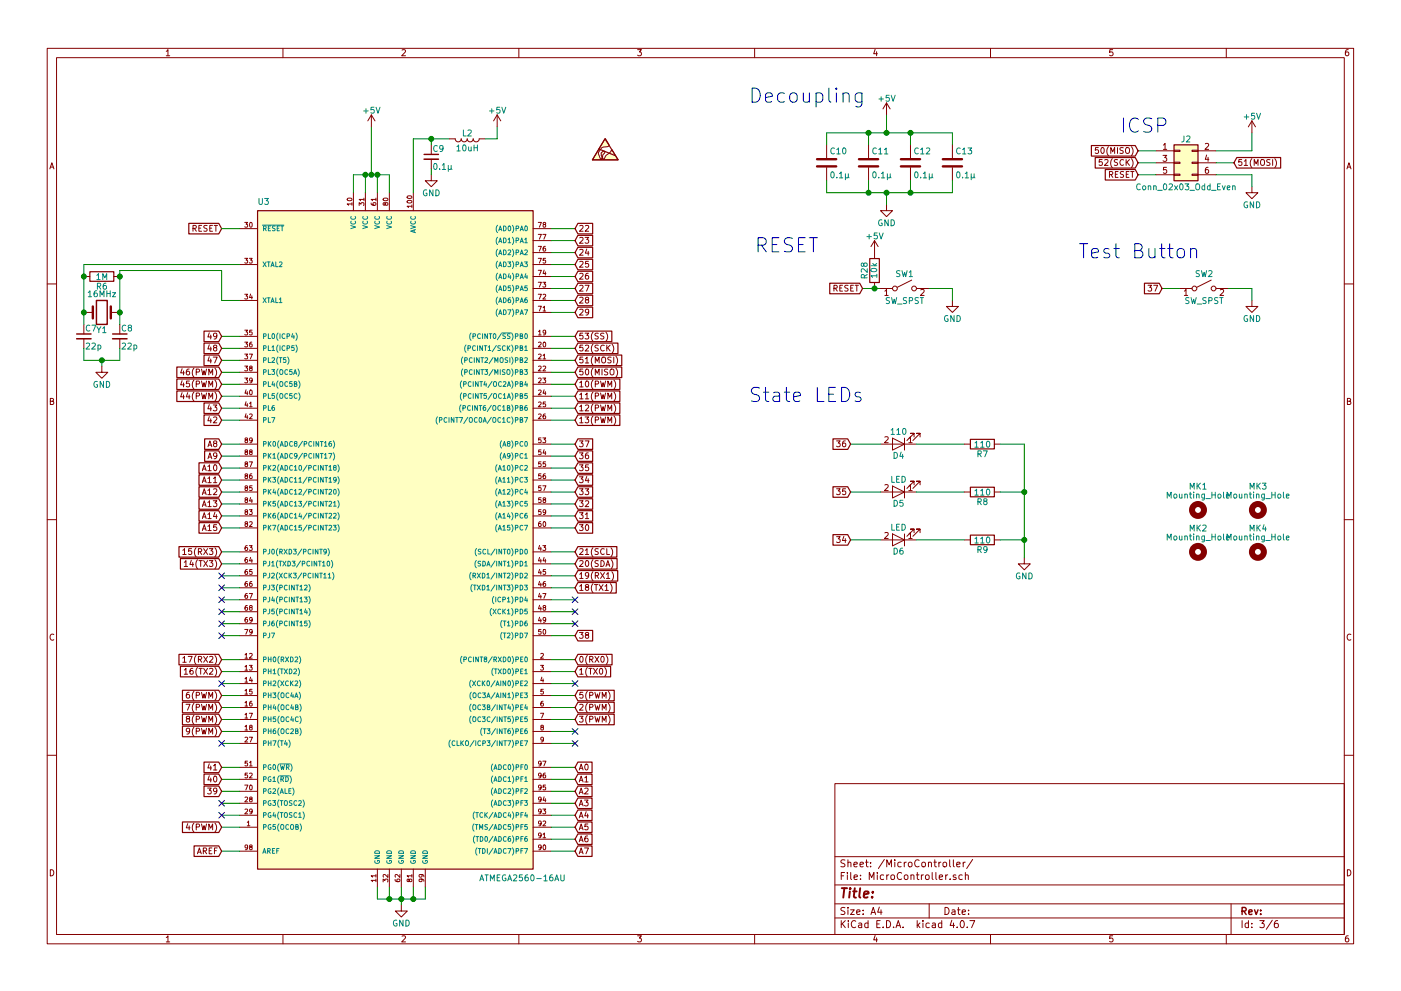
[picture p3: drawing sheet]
EESchema Schematic File Version 2
LIBS:power
LIBS:device
LIBS:transistors
LIBS:conn
LIBS:linear
LIBS:regul
LIBS:74xx
LIBS:cmos4000
LIBS:adc-dac
LIBS:memory
LIBS:xilinx
LIBS:microcontrollers
LIBS:dsp
LIBS:microchip
LIBS:analog_switches
LIBS:motorola
LIBS:texas
LIBS:intel
LIBS:audio
LIBS:interface
LIBS:digital-audio
LIBS:philips
LIBS:display
LIBS:cypress
LIBS:siliconi
LIBS:opto
LIBS:atmel
LIBS:contrib
LIBS:valves
LIBS:TPS565208
LIBS:isolators
LIBS:74xgxx
LIBS:ac-dc
LIBS:actel
LIBS:allegro
LIBS:Altera
LIBS:analog_devices
LIBS:battery_management
LIBS:bbd
LIBS:bosch
LIBS:brooktre
LIBS:cmos_ieee
LIBS:dc-dc
LIBS:diode
LIBS:elec-unifil
LIBS:ESD_Protection
LIBS:ftdi
LIBS:gennum
LIBS:graphic_symbols
LIBS:hc11
LIBS:infineon
LIBS:intersil
LIBS:ir
LIBS:Lattice
LIBS:leds
LIBS:LEM
LIBS:logic_programmable
LIBS:maxim
LIBS:mechanical
LIBS:microchip_dspic33dsc
LIBS:microchip_pic10mcu
LIBS:microchip_pic12mcu
LIBS:microchip_pic16mcu
LIBS:microchip_pic18mcu
LIBS:microchip_pic24mcu
LIBS:microchip_pic32mcu
LIBS:modules
LIBS:motor_drivers
LIBS:motors
LIBS:msp430
LIBS:nordicsemi
LIBS:nxp
LIBS:nxp_armmcu
LIBS:onsemi
LIBS:Oscillators
LIBS:Power_Management
LIBS:powerint
LIBS:pspice
LIBS:references
LIBS:relays
LIBS:rfcom
LIBS:RFSolutions
LIBS:sensors
LIBS:silabs
LIBS:stm8
LIBS:stm32
LIBS:supertex
LIBS:switches
LIBS:transf
LIBS:triac_thyristor
LIBS:ttl_ieee
LIBS:video
LIBS:wiznet
LIBS:Worldsemi
LIBS:Xicor
LIBS:zetex
LIBS:Zilog
LIBS:DRV8825
LIBS:MAX6675
LIBS:OBC-PDB-cache
EELAYER 25 0
EELAYER END
$Descr A4 11693 8268
encoding utf-8
Sheet 3 6
Title ""
Date ""
Rev ""
Comp ""
Comment1 ""
Comment2 ""
Comment3 ""
Comment4 ""
$EndDescr
Text Notes 6250 850  0    118  ~ 0
Decoupling\n
Text Notes 6300 2100 0    118  ~ 0
RESET
$Comp
L ATMEGA2560-16AU U3
U 1 1
P 3300 4500
F 0 "U3" H 2150 7300 50  0000 L BNN
F 1 "ATMEGA2560-16AU" H 4000 1650 50  0000 L BNN
F 2 "Housings_QFP:TQFP-100_14x14mm_Pitch0.5mm" H 3300 4500 50  0001 C CIN
F 3 "http://ww1.microchip.com/downloads/en/DeviceDoc/Atmel-2549-8-bit-AVR-Microcontroller-ATmega640-1280-1281-2560-2561_datasheet.pdf" H 3300 4500 50  0001 C CNN
	1    3300 4500
	1    0    0    -1  
$EndComp
$Comp
L GND #PWR21
U 1 1
P 3350 7550
F 0 "#PWR21" H 3350 7300 50  0001 C CNN
F 1 "GND" H 3350 7400 50  0000 C CNN
F 2 "" H 3350 7550 50  0001 C CNN
F 3 "" H 3350 7550 50  0001 C CNN
	1    3350 7550
	1    0    0    -1  
$EndComp
$Comp
L +5V #PWR20
U 1 1
P 3100 1050
F 0 "#PWR20" H 3100 900 50  0001 C CNN
F 1 "+5V" H 3100 1190 50  0000 C CNN
F 2 "" H 3100 1050 50  0001 C CNN
F 3 "" H 3100 1050 50  0001 C CNN
	1    3100 1050
	1    0    0    -1  
$EndComp
$Comp
L C C10
U 1 1
P 6900 1350
F 0 "C10" H 6925 1450 50  0000 L CNN
F 1 "0.1µ" H 6925 1250 50  0000 L CNN
F 2 "Capacitors_SMD:C_0805" H 6938 1200 50  0001 C CNN
F 3 "" H 6900 1350 50  0001 C CNN
	1    6900 1350
	1    0    0    -1  
$EndComp
$Comp
L C C11
U 1 1
P 7250 1350
F 0 "C11" H 7275 1450 50  0000 L CNN
F 1 "0.1µ" H 7275 1250 50  0000 L CNN
F 2 "Capacitors_SMD:C_0805" H 7288 1200 50  0001 C CNN
F 3 "" H 7250 1350 50  0001 C CNN
	1    7250 1350
	1    0    0    -1  
$EndComp
$Comp
L C C12
U 1 1
P 7600 1350
F 0 "C12" H 7625 1450 50  0000 L CNN
F 1 "0.1µ" H 7625 1250 50  0000 L CNN
F 2 "Capacitors_SMD:C_0805" H 7638 1200 50  0001 C CNN
F 3 "" H 7600 1350 50  0001 C CNN
	1    7600 1350
	1    0    0    -1  
$EndComp
$Comp
L C C13
U 1 1
P 7950 1350
F 0 "C13" H 7975 1450 50  0000 L CNN
F 1 "0.1µ" H 7975 1250 50  0000 L CNN
F 2 "Capacitors_SMD:C_0805" H 7988 1200 50  0001 C CNN
F 3 "" H 7950 1350 50  0001 C CNN
	1    7950 1350
	1    0    0    -1  
$EndComp
$Comp
L +5V #PWR25
U 1 1
P 7400 950
F 0 "#PWR25" H 7400 800 50  0001 C CNN
F 1 "+5V" H 7400 1090 50  0000 C CNN
F 2 "" H 7400 950 50  0001 C CNN
F 3 "" H 7400 950 50  0001 C CNN
	1    7400 950 
	1    0    0    -1  
$EndComp
$Comp
L GND #PWR26
U 1 1
P 7400 1700
F 0 "#PWR26" H 7400 1450 50  0001 C CNN
F 1 "GND" H 7400 1550 50  0000 C CNN
F 2 "" H 7400 1700 50  0001 C CNN
F 3 "" H 7400 1700 50  0001 C CNN
	1    7400 1700
	1    0    0    -1  
$EndComp
Text GLabel 1850 1900 0    49   Input ~ 0
RESET
$Comp
L Crystal Y1
U 1 1
P 850 2600
F 0 "Y1" H 850 2750 50  0000 C CNN
F 1 "16MHz" H 850 2450 50  0000 C CNN
F 2 "Crystals:Crystal_HC49-U_Vertical" H 850 2600 50  0001 C CNN
F 3 "https://www.digikey.ca/products/en?keywords=X433-ND%20" H 850 2600 50  0001 C CNN
	1    850  2600
	-1   0    0    1   
$EndComp
$Comp
L R R6
U 1 1
P 850 2300
F 0 "R6" V 930 2300 50  0000 C CNN
F 1 "1M" V 850 2300 50  0000 C CNN
F 2 "Resistors_SMD:R_0805" V 780 2300 50  0001 C CNN
F 3 "" H 850 2300 50  0001 C CNN
	1    850  2300
	0    1    1    0   
$EndComp
$Comp
L C_Small C7
U 1 1
P 700 2800
F 0 "C7" H 710 2870 50  0000 L CNN
F 1 "22p" H 710 2720 50  0000 L CNN
F 2 "Capacitors_SMD:C_0805" H 700 2800 50  0001 C CNN
F 3 "" H 700 2800 50  0001 C CNN
	1    700  2800
	1    0    0    -1  
$EndComp
$Comp
L GND #PWR19
U 1 1
P 850 3050
F 0 "#PWR19" H 850 2800 50  0001 C CNN
F 1 "GND" H 850 2900 50  0000 C CNN
F 2 "" H 850 3050 50  0001 C CNN
F 3 "" H 850 3050 50  0001 C CNN
	1    850  3050
	1    0    0    -1  
$EndComp
$Comp
L C_Small C8
U 1 1
P 1000 2800
F 0 "C8" H 1010 2870 50  0000 L CNN
F 1 "22p" H 1010 2720 50  0000 L CNN
F 2 "Capacitors_SMD:C_0805" H 1000 2800 50  0001 C CNN
F 3 "" H 1000 2800 50  0001 C CNN
	1    1000 2800
	1    0    0    -1  
$EndComp
Wire Wire Line
	3150 7400 3150 7500
Wire Wire Line
	3150 7500 3550 7500
Wire Wire Line
	3350 7400 3350 7550
Wire Wire Line
	3550 7500 3550 7400
Connection ~ 3350 7500
Wire Wire Line
	3450 7400 3450 7500
Connection ~ 3450 7500
Wire Wire Line
	3250 7400 3250 7500
Connection ~ 3250 7500
Wire Wire Line
	2950 1600 2950 1450
Wire Wire Line
	2950 1450 3250 1450
Wire Wire Line
	3100 1450 3100 1050
Wire Wire Line
	3250 1450 3250 1600
Connection ~ 3100 1450
Wire Wire Line
	3050 1600 3050 1450
Connection ~ 3050 1450
Wire Wire Line
	3150 1600 3150 1450
Connection ~ 3150 1450
Wire Wire Line
	6900 1200 6900 1100
Wire Wire Line
	6900 1100 7950 1100
Wire Wire Line
	7950 1100 7950 1200
Wire Wire Line
	7600 1200 7600 1100
Connection ~ 7600 1100
Wire Wire Line
	7250 1200 7250 1100
Connection ~ 7250 1100
Wire Wire Line
	7400 950  7400 1100
Connection ~ 7400 1100
Wire Wire Line
	6900 1500 6900 1600
Wire Wire Line
	6900 1600 7950 1600
Wire Wire Line
	7400 1600 7400 1700
Wire Wire Line
	7950 1600 7950 1500
Connection ~ 7400 1600
Wire Wire Line
	7250 1500 7250 1600
Connection ~ 7250 1600
Wire Wire Line
	7600 1500 7600 1600
Connection ~ 7600 1600
Wire Wire Line
	2000 1900 1850 1900
Wire Wire Line
	700  2200 2000 2200
Wire Wire Line
	2000 2500 1850 2500
Wire Wire Line
	2000 2800 1850 2800
Wire Wire Line
	2000 2900 1850 2900
Wire Wire Line
	2000 3000 1850 3000
Wire Wire Line
	2000 3100 1850 3100
Wire Wire Line
	2000 3200 1850 3200
Wire Wire Line
	2000 3300 1850 3300
Wire Wire Line
	2000 3400 1850 3400
Wire Wire Line
	2000 3500 1850 3500
Wire Wire Line
	2000 3700 1850 3700
Wire Wire Line
	2000 3800 1850 3800
Wire Wire Line
	2000 3900 1850 3900
Wire Wire Line
	2000 4000 1850 4000
Wire Wire Line
	2000 4100 1850 4100
Wire Wire Line
	2000 4200 1850 4200
Wire Wire Line
	2000 4300 1850 4300
Wire Wire Line
	2000 4400 1850 4400
Wire Wire Line
	2000 4600 1850 4600
Wire Wire Line
	2000 4700 1850 4700
Wire Wire Line
	2000 4800 1850 4800
Wire Wire Line
	2000 4900 1850 4900
Wire Wire Line
	2000 5000 1850 5000
Wire Wire Line
	2000 5100 1850 5100
Wire Wire Line
	2000 5200 1850 5200
Wire Wire Line
	2000 5300 1850 5300
Wire Wire Line
	2000 5500 1850 5500
Wire Wire Line
	2000 5600 1850 5600
Wire Wire Line
	2000 5700 1850 5700
Wire Wire Line
	2000 5800 1850 5800
Wire Wire Line
	2000 5900 1850 5900
Wire Wire Line
	2000 6000 1850 6000
Wire Wire Line
	2000 6100 1850 6100
Wire Wire Line
	2000 6200 1850 6200
Wire Wire Line
	2000 6400 1850 6400
Wire Wire Line
	2000 6500 1850 6500
Wire Wire Line
	2000 6600 1850 6600
Wire Wire Line
	2000 6700 1850 6700
Wire Wire Line
	2000 6800 1850 6800
Wire Wire Line
	2000 6900 1850 6900
Wire Wire Line
	2000 7100 1850 7100
Wire Wire Line
	4600 1900 4800 1900
Wire Wire Line
	4600 2000 4800 2000
Wire Wire Line
	4600 2100 4800 2100
Wire Wire Line
	4600 2200 4800 2200
Wire Wire Line
	4600 2300 4800 2300
Wire Wire Line
	4600 2400 4800 2400
Wire Wire Line
	4600 2500 4800 2500
Wire Wire Line
	4600 2600 4800 2600
Wire Wire Line
	4600 2800 4800 2800
Wire Wire Line
	4600 2900 4800 2900
Wire Wire Line
	4600 3000 4800 3000
Wire Wire Line
	4600 3100 4800 3100
Wire Wire Line
	4600 3200 4800 3200
Wire Wire Line
	4600 3300 4800 3300
Wire Wire Line
	4600 3400 4800 3400
Wire Wire Line
	4600 3500 4800 3500
Wire Wire Line
	4600 3700 4800 3700
Wire Wire Line
	4600 3800 4800 3800
Wire Wire Line
	4600 3900 4800 3900
Wire Wire Line
	4600 4000 4800 4000
Wire Wire Line
	4600 4100 4800 4100
Wire Wire Line
	4600 4200 4800 4200
Wire Wire Line
	4600 4300 4800 4300
Wire Wire Line
	4600 4400 4800 4400
Wire Wire Line
	4600 4600 4800 4600
Wire Wire Line
	4600 4700 4800 4700
Wire Wire Line
	4600 4800 4800 4800
Wire Wire Line
	4600 4900 4800 4900
Wire Wire Line
	4600 5000 4800 5000
Wire Wire Line
	4600 5100 4800 5100
Wire Wire Line
	4600 5200 4800 5200
Wire Wire Line
	4600 5300 4800 5300
Wire Wire Line
	4600 5500 4800 5500
Wire Wire Line
	4600 5600 4800 5600
Wire Wire Line
	4600 5700 4800 5700
Wire Wire Line
	4600 5800 4800 5800
Wire Wire Line
	4600 5900 4800 5900
Wire Wire Line
	4600 6000 4800 6000
Wire Wire Line
	4600 6100 4800 6100
Wire Wire Line
	4600 6200 4800 6200
Wire Wire Line
	4600 6400 4800 6400
Wire Wire Line
	4600 6500 4800 6500
Wire Wire Line
	4600 6600 4800 6600
Wire Wire Line
	4600 6700 4800 6700
Wire Wire Line
	4600 6800 4800 6800
Wire Wire Line
	4600 6900 4800 6900
Wire Wire Line
	4600 7000 4800 7000
Wire Wire Line
	4600 7100 4800 7100
Wire Wire Line
	700  2200 700  2700
Wire Wire Line
	1850 2500 1850 2250
Wire Wire Line
	1850 2250 1000 2250
Wire Wire Line
	1000 2250 1000 2700
Connection ~ 700  2300
Connection ~ 1000 2300
Connection ~ 700  2600
Connection ~ 1000 2600
Wire Wire Line
	850  3050 850  3000
Wire Wire Line
	700  3000 1000 3000
Wire Wire Line
	700  3000 700  2900
Wire Wire Line
	1000 3000 1000 2900
Connection ~ 850  3000
$Comp
L +5V #PWR23
U 1 1
P 4150 1050
F 0 "#PWR23" H 4150 900 50  0001 C CNN
F 1 "+5V" H 4150 1190 50  0000 C CNN
F 2 "" H 4150 1050 50  0001 C CNN
F 3 "" H 4150 1050 50  0001 C CNN
	1    4150 1050
	1    0    0    -1  
$EndComp
$Comp
L L L2
U 1 1
P 3900 1150
F 0 "L2" V 3850 1150 50  0000 C CNN
F 1 "10uH" V 3975 1150 50  0000 C CNN
F 2 "kicad-footprints:L-1008" H 3900 1150 50  0001 C CNN
F 3 "" H 3900 1150 50  0001 C CNN
F 4 "https://www.digikey.ca/product-detail/en/wurth-electronics-inc/74479887310A/732-4516-1-ND/4120134" V 3900 1150 60  0001 C CNN "Part"
	1    3900 1150
	0    1    1    0   
$EndComp
Wire Wire Line
	4150 1050 4150 1150
Wire Wire Line
	4150 1150 4050 1150
Wire Wire Line
	3450 1150 3750 1150
Wire Wire Line
	3450 1150 3450 1600
$Comp
L C_Small C9
U 1 1
P 3600 1300
F 0 "C9" H 3610 1370 50  0000 L CNN
F 1 "0.1µ" H 3610 1220 50  0000 L CNN
F 2 "Capacitors_SMD:C_0805" H 3600 1300 50  0001 C CNN
F 3 "" H 3600 1300 50  0001 C CNN
	1    3600 1300
	1    0    0    -1  
$EndComp
$Comp
L GND #PWR22
U 1 1
P 3600 1450
F 0 "#PWR22" H 3600 1200 50  0001 C CNN
F 1 "GND" H 3600 1300 50  0000 C CNN
F 2 "" H 3600 1450 50  0001 C CNN
F 3 "" H 3600 1450 50  0001 C CNN
	1    3600 1450
	1    0    0    -1  
$EndComp
Wire Wire Line
	3600 1400 3600 1450
Wire Wire Line
	3600 1150 3600 1200
Connection ~ 3600 1150
Text GLabel 1850 2800 0    49   Input ~ 0
49
Text GLabel 1850 2900 0    49   Input ~ 0
48
$Comp
L Conn_02x03_Odd_Even J2
U 1 1
P 9850 1350
F 0 "J2" H 9900 1550 50  0000 C CNN
F 1 "Conn_02x03_Odd_Even" H 9900 1150 50  0000 C CNN
F 2 "Pin_Headers:Pin_Header_Straight_2x03_Pitch2.54mm" H 9850 1350 50  0001 C CNN
F 3 "" H 9850 1350 50  0001 C CNN
	1    9850 1350
	1    0    0    -1  
$EndComp
Text Notes 9350 1100 0    118  ~ 0
ICSP
Wire Wire Line
	9650 1250 9500 1250
Wire Wire Line
	9650 1350 9500 1350
Wire Wire Line
	9650 1450 9500 1450
Wire Wire Line
	10150 1250 10450 1250
Wire Wire Line
	10150 1350 10300 1350
Wire Wire Line
	10150 1450 10450 1450
Text GLabel 9500 1450 0    49   Input ~ 0
RESET
$Comp
L +5V #PWR29
U 1 1
P 10450 1100
F 0 "#PWR29" H 10450 950 50  0001 C CNN
F 1 "+5V" H 10450 1240 50  0000 C CNN
F 2 "" H 10450 1100 50  0001 C CNN
F 3 "" H 10450 1100 50  0001 C CNN
	1    10450 1100
	1    0    0    -1  
$EndComp
$Comp
L GND #PWR30
U 1 1
P 10450 1550
F 0 "#PWR30" H 10450 1300 50  0001 C CNN
F 1 "GND" H 10450 1400 50  0000 C CNN
F 2 "" H 10450 1550 50  0001 C CNN
F 3 "" H 10450 1550 50  0001 C CNN
	1    10450 1550
	1    0    0    -1  
$EndComp
Wire Wire Line
	10450 1450 10450 1550
Wire Wire Line
	10450 1250 10450 1100
Wire Wire Line
	7350 2400 7200 2400
$Comp
L GND #PWR27
U 1 1
P 7950 2500
F 0 "#PWR27" H 7950 2250 50  0001 C CNN
F 1 "GND" H 7950 2350 50  0000 C CNN
F 2 "" H 7950 2500 50  0001 C CNN
F 3 "" H 7950 2500 50  0001 C CNN
	1    7950 2500
	1    0    0    -1  
$EndComp
Wire Wire Line
	7750 2400 7950 2400
Wire Wire Line
	7950 2400 7950 2500
Text GLabel 7200 2400 0    49   Input ~ 0
RESET
Wire Wire Line
	9850 2400 9700 2400
$Comp
L GND #PWR31
U 1 1
P 10450 2500
F 0 "#PWR31" H 10450 2250 50  0001 C CNN
F 1 "GND" H 10450 2350 50  0000 C CNN
F 2 "" H 10450 2500 50  0001 C CNN
F 3 "" H 10450 2500 50  0001 C CNN
	1    10450 2500
	1    0    0    -1  
$EndComp
Wire Wire Line
	10250 2400 10450 2400
Wire Wire Line
	10450 2400 10450 2500
Text Notes 9000 2150 0    118  ~ 0
Test Button
Text Notes 6250 3350 0    118  ~ 0
State LEDs
$Comp
L LED D4
U 1 1
P 7500 3700
F 0 "D4" H 7500 3800 50  0000 C CNN
F 1 "110" H 7500 3600 50  0000 C CNN
F 2 "LEDs:LED_0805" H 7500 3700 50  0001 C CNN
F 3 "" H 7500 3700 50  0001 C CNN
	1    7500 3700
	-1   0    0    1   
$EndComp
$Comp
L LED D5
U 1 1
P 7500 4100
F 0 "D5" H 7500 4200 50  0000 C CNN
F 1 "LED" H 7500 4000 50  0000 C CNN
F 2 "LEDs:LED_0805" H 7500 4100 50  0001 C CNN
F 3 "" H 7500 4100 50  0001 C CNN
	1    7500 4100
	-1   0    0    1   
$EndComp
$Comp
L LED D6
U 1 1
P 7500 4500
F 0 "D6" H 7500 4600 50  0000 C CNN
F 1 "LED" H 7500 4400 50  0000 C CNN
F 2 "LEDs:LED_0805" H 7500 4500 50  0001 C CNN
F 3 "" H 7500 4500 50  0001 C CNN
	1    7500 4500
	-1   0    0    1   
$EndComp
$Comp
L R R7
U 1 1
P 8200 3700
F 0 "R7" V 8280 3700 50  0000 C CNN
F 1 "110" V 8200 3700 50  0000 C CNN
F 2 "Resistors_SMD:R_0805" V 8130 3700 50  0001 C CNN
F 3 "" H 8200 3700 50  0001 C CNN
	1    8200 3700
	0    1    1    0   
$EndComp
$Comp
L R R8
U 1 1
P 8200 4100
F 0 "R8" V 8280 4100 50  0000 C CNN
F 1 "110" V 8200 4100 50  0000 C CNN
F 2 "Resistors_SMD:R_0805" V 8130 4100 50  0001 C CNN
F 3 "" H 8200 4100 50  0001 C CNN
	1    8200 4100
	0    1    1    0   
$EndComp
$Comp
L R R9
U 1 1
P 8200 4500
F 0 "R9" V 8280 4500 50  0000 C CNN
F 1 "110" V 8200 4500 50  0000 C CNN
F 2 "Resistors_SMD:R_0805" V 8130 4500 50  0001 C CNN
F 3 "" H 8200 4500 50  0001 C CNN
	1    8200 4500
	0    1    1    0   
$EndComp
Wire Wire Line
	7650 3700 8050 3700
Wire Wire Line
	7650 4100 8050 4100
Wire Wire Line
	7650 4500 8050 4500
$Comp
L GND #PWR28
U 1 1
P 8550 4650
F 0 "#PWR28" H 8550 4400 50  0001 C CNN
F 1 "GND" H 8550 4500 50  0000 C CNN
F 2 "" H 8550 4650 50  0001 C CNN
F 3 "" H 8550 4650 50  0001 C CNN
	1    8550 4650
	1    0    0    -1  
$EndComp
Wire Wire Line
	8550 4500 8350 4500
Wire Wire Line
	8550 3700 8550 4650
Wire Wire Line
	8350 3700 8550 3700
Connection ~ 8550 4500
Wire Wire Line
	8350 4100 8550 4100
Connection ~ 8550 4100
Wire Wire Line
	7350 3700 7100 3700
Wire Wire Line
	7350 4100 7100 4100
Wire Wire Line
	7350 4500 7100 4500
Text GLabel 1850 3000 0    49   Input ~ 0
47
Text GLabel 1850 3100 0    49   Input ~ 0
46(PWM)
Text GLabel 1850 3200 0    49   Input ~ 0
45(PWM)
Text GLabel 1850 3300 0    49   Input ~ 0
44(PWM)
Text GLabel 1850 3400 0    49   Input ~ 0
43
Text GLabel 1850 3500 0    49   Input ~ 0
42
Text GLabel 1850 3700 0    49   Input ~ 0
A8
Text GLabel 1850 3800 0    49   Input ~ 0
A9
Text GLabel 1850 3900 0    49   Input ~ 0
A10
Text GLabel 1850 4000 0    49   Input ~ 0
A11
Text GLabel 1850 4100 0    49   Input ~ 0
A12
Text GLabel 1850 4200 0    49   Input ~ 0
A13
Text GLabel 1850 4300 0    49   Input ~ 0
A14
Text GLabel 1850 4400 0    49   Input ~ 0
A15
Text GLabel 1850 4600 0    49   Input ~ 0
15(RX3)
Text GLabel 1850 4700 0    49   Input ~ 0
14(TX3)
NoConn ~ 1850 4800
NoConn ~ 1850 4900
NoConn ~ 1850 5000
NoConn ~ 1850 5100
NoConn ~ 1850 5200
NoConn ~ 1850 5300
Text GLabel 1850 5500 0    49   Input ~ 0
17(RX2)
Text GLabel 1850 5600 0    49   Input ~ 0
16(TX2)
NoConn ~ 1850 5700
Text GLabel 1850 5800 0    49   Input ~ 0
6(PWM)
Text GLabel 1850 5900 0    49   Input ~ 0
7(PWM)
Text GLabel 1850 6000 0    49   Input ~ 0
8(PWM)
Text GLabel 1850 6100 0    49   Input ~ 0
9(PWM)
NoConn ~ 1850 6200
Text GLabel 1850 6400 0    49   Input ~ 0
41
Text GLabel 1850 6500 0    49   Input ~ 0
40
Text GLabel 1850 6600 0    49   Input ~ 0
39
NoConn ~ 1850 6700
NoConn ~ 1850 6800
Text GLabel 1850 6900 0    49   Input ~ 0
4(PWM)
Text GLabel 1850 7100 0    49   Input ~ 0
AREF
Text GLabel 4800 1900 2    49   Input ~ 0
22
Text GLabel 4800 2000 2    49   Input ~ 0
23
Text GLabel 4800 2100 2    49   Input ~ 0
24
Text GLabel 4800 2200 2    49   Input ~ 0
25
Text GLabel 4800 2300 2    49   Input ~ 0
26
Text GLabel 4800 2400 2    49   Input ~ 0
27
Text GLabel 4800 2500 2    49   Input ~ 0
28
Text GLabel 4800 2600 2    49   Input ~ 0
29
Text GLabel 4800 2800 2    49   Input ~ 0
53(SS)
Text GLabel 4800 2900 2    49   Input ~ 0
52(SCK)
Text GLabel 4800 3000 2    49   Input ~ 0
51(MOSI)
Text GLabel 4800 3100 2    49   Input ~ 0
50(MISO)
Text GLabel 4800 3200 2    49   Input ~ 0
10(PWM)
Text GLabel 4800 3300 2    49   Input ~ 0
11(PWM)
Text GLabel 4800 3400 2    49   Input ~ 0
12(PWM)
Text GLabel 4800 3500 2    49   Input ~ 0
13(PWM)
Text GLabel 4800 4400 2    49   Input ~ 0
30
Text GLabel 4800 4300 2    49   Input ~ 0
31
Text GLabel 4800 4200 2    49   Input ~ 0
32
Text GLabel 4800 4100 2    49   Input ~ 0
33
Text GLabel 4800 4000 2    49   Input ~ 0
34
Text GLabel 4800 3900 2    49   Input ~ 0
35
Text GLabel 4800 3800 2    49   Input ~ 0
36
Text GLabel 4800 3700 2    49   Input ~ 0
37
Text GLabel 4800 5300 2    49   Input ~ 0
38
NoConn ~ 4800 5200
NoConn ~ 4800 5100
NoConn ~ 4800 5000
Text GLabel 4800 4900 2    49   Input ~ 0
18(TX1)
Text GLabel 4800 4800 2    49   Input ~ 0
19(RX1)
Text GLabel 4800 4700 2    49   Input ~ 0
20(SDA)
Text GLabel 4800 4600 2    49   Input ~ 0
21(SCL)
Text GLabel 4800 5500 2    49   Input ~ 0
0(RX0)
Text GLabel 4800 5600 2    49   Input ~ 0
1(TX0)
NoConn ~ 4800 5700
Text GLabel 4800 5800 2    49   Input ~ 0
5(PWM)
Text GLabel 4800 5900 2    49   Input ~ 0
2(PWM)
Text GLabel 4800 6000 2    49   Input ~ 0
3(PWM)
NoConn ~ 4800 6100
NoConn ~ 4800 6200
Text GLabel 4800 6400 2    49   Input ~ 0
A0
Text GLabel 4800 6500 2    49   Input ~ 0
A1
Text GLabel 4800 6600 2    49   Input ~ 0
A2
Text GLabel 4800 6700 2    49   Input ~ 0
A3
Text GLabel 4800 6800 2    49   Input ~ 0
A4
Text GLabel 4800 6900 2    49   Input ~ 0
A5
Text GLabel 4800 7000 2    49   Input ~ 0
A6
Text GLabel 4800 7100 2    49   Input ~ 0
A7
$Comp
L Mounting_Hole MK1
U 1 1
P 10000 4250
F 0 "MK1" H 10000 4450 50  0000 C CNN
F 1 "Mounting_Hole" H 10000 4375 50  0000 C CNN
F 2 "Mounting_Holes:MountingHole_3.2mm_M3" H 10000 4250 50  0001 C CNN
F 3 "" H 10000 4250 50  0001 C CNN
	1    10000 4250
	1    0    0    -1  
$EndComp
$Comp
L Mounting_Hole MK3
U 1 1
P 10500 4250
F 0 "MK3" H 10500 4450 50  0000 C CNN
F 1 "Mounting_Hole" H 10500 4375 50  0000 C CNN
F 2 "Mounting_Holes:MountingHole_3.2mm_M3" H 10500 4250 50  0001 C CNN
F 3 "" H 10500 4250 50  0001 C CNN
	1    10500 4250
	1    0    0    -1  
$EndComp
$Comp
L Mounting_Hole MK2
U 1 1
P 10000 4600
F 0 "MK2" H 10000 4800 50  0000 C CNN
F 1 "Mounting_Hole" H 10000 4725 50  0000 C CNN
F 2 "Mounting_Holes:MountingHole_3.2mm_M3" H 10000 4600 50  0001 C CNN
F 3 "" H 10000 4600 50  0001 C CNN
	1    10000 4600
	1    0    0    -1  
$EndComp
$Comp
L Mounting_Hole MK4
U 1 1
P 10500 4600
F 0 "MK4" H 10500 4800 50  0000 C CNN
F 1 "Mounting_Hole" H 10500 4725 50  0000 C CNN
F 2 "Mounting_Holes:MountingHole_3.2mm_M3" H 10500 4600 50  0001 C CNN
F 3 "" H 10500 4600 50  0001 C CNN
	1    10500 4600
	1    0    0    -1  
$EndComp
$Comp
L SYM_ESD_Small #SYM1
U 1 1
P 5050 1250
F 0 "#SYM1" H 5050 1390 50  0001 C CNN
F 1 "SYM_ESD_Small" H 5050 1125 50  0001 C CNN
F 2 "Symbols:ESD-Logo_8.9x8mm_SilkScreen" H 5050 1260 50  0001 C CNN
F 3 "" H 5050 1260 50  0001 C CNN
	1    5050 1250
	1    0    0    -1  
$EndComp
$Comp
L SW_SPST SW1
U 1 1
P 7550 2400
F 0 "SW1" H 7550 2525 50  0000 C CNN
F 1 "SW_SPST" H 7550 2300 50  0000 C CNN
F 2 "Buttons_Switches_SMD:SW_SPST_B3U-1000P" H 7550 2400 50  0001 C CNN
F 3 "https://www.digikey.ca/product-detail/en/omron-electronics-inc-emc-div/B3U-1000P/SW1020CT-ND/1534357" H 7550 2400 50  0001 C CNN
	1    7550 2400
	1    0    0    -1  
$EndComp
$Comp
L SW_SPST SW2
U 1 1
P 10050 2400
F 0 "SW2" H 10050 2525 50  0000 C CNN
F 1 "SW_SPST" H 10050 2300 50  0000 C CNN
F 2 "Buttons_Switches_SMD:SW_SPST_B3U-1000P" H 10050 2400 50  0001 C CNN
F 3 "https://www.digikey.ca/product-detail/en/omron-electronics-inc-emc-div/B3U-1000P/SW1020CT-ND/1534357" H 10050 2400 50  0001 C CNN
	1    10050 2400
	1    0    0    -1  
$EndComp
$Comp
L R R28
U 1 1
P 7300 2250
F 0 "R28" V 7380 2250 50  0000 C CNN
F 1 "10k" V 7300 2250 50  0000 C CNN
F 2 "Resistors_SMD:R_0805" V 7230 2250 50  0001 C CNN
F 3 "" H 7300 2250 50  0001 C CNN
	1    7300 2250
	-1   0    0    1   
$EndComp
$Comp
L +5V #PWR24
U 1 1
P 7300 2100
F 0 "#PWR24" H 7300 1950 50  0001 C CNN
F 1 "+5V" H 7300 2240 50  0000 C CNN
F 2 "" H 7300 2100 50  0001 C CNN
F 3 "" H 7300 2100 50  0001 C CNN
	1    7300 2100
	1    0    0    -1  
$EndComp
Connection ~ 7300 2400
Text GLabel 9500 1350 0    49   Input ~ 0
52(SCK)
Text GLabel 10300 1350 2    49   Input ~ 0
51(MOSI)
Text GLabel 9500 1250 0    49   Input ~ 0
50(MISO)
Text GLabel 9700 2400 0    49   Input ~ 0
37
Text GLabel 7100 3700 0    49   Input ~ 0
36
Text GLabel 7100 4100 0    49   Input ~ 0
35
Text GLabel 7100 4500 0    49   Input ~ 0
34
$EndSCHEMATC
